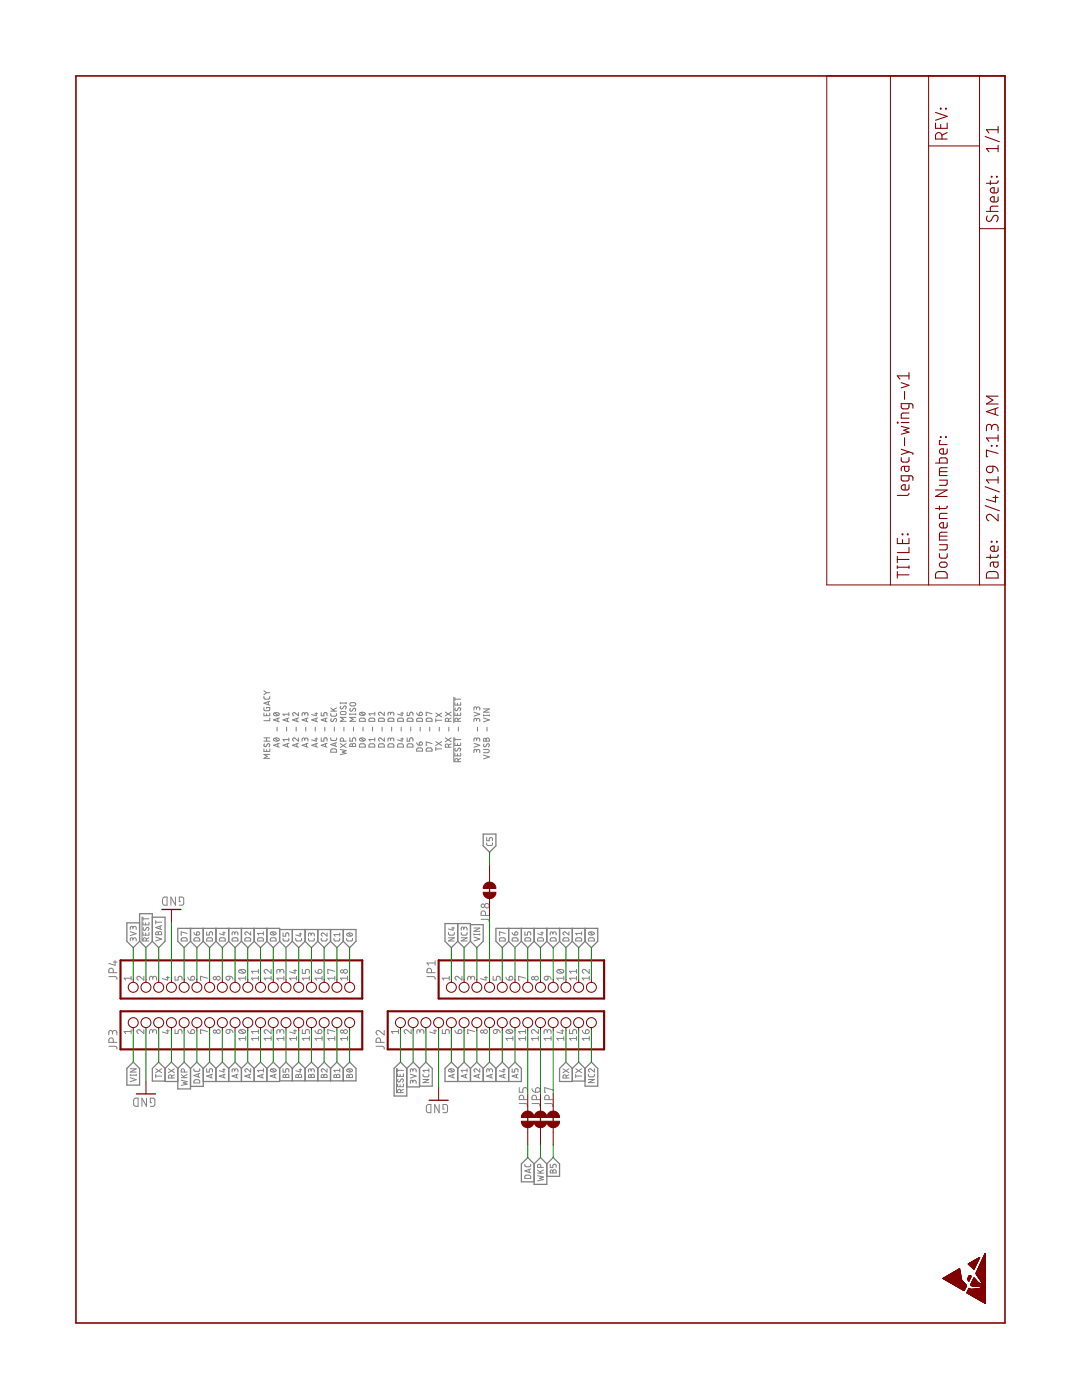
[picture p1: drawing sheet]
<?xml version="1.0" encoding="utf-8"?>
<!DOCTYPE eagle SYSTEM "eagle.dtd">
<!--
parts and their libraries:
SparkFun-Jumpers: Licensing: Creative Commons ShareAlike 4.0 International - https://creativecommons.org/licenses/by-sa/4.0
-->
<eagle version="9.1.0">
<drawing>
<settings>
<setting alwaysvectorfont="yes"/>
<setting verticaltext="up"/>
</settings>
<grid distance="0.05" unitdist="inch" unit="inch" style="lines" multiple="1" display="yes" altdistance="0.01" altunitdist="inch" altunit="inch"/>
<schematic xreflabel="%F%N/%S" xrefpart="/%S.%C%R">
<libraries>
<library name="frames">
<symbols>
<symbol name="LETTER_L">
<frame x1="0" y1="0" x2="248.92" y2="185.42" columns="12" rows="17" layer="94" border-left="no" border-top="no" border-right="no" border-bottom="no"/>
</symbol>
<symbol name="DOCFIELD">
<wire x1="0" y1="0" x2="71.12" y2="0" width="0.1016" layer="94"/>
<wire x1="101.6" y1="15.24" x2="87.63" y2="15.24" width="0.1016" layer="94"/>
<wire x1="0" y1="0" x2="0" y2="5.08" width="0.1016" layer="94"/>
<wire x1="0" y1="5.08" x2="71.12" y2="5.08" width="0.1016" layer="94"/>
<wire x1="0" y1="5.08" x2="0" y2="15.24" width="0.1016" layer="94"/>
<wire x1="101.6" y1="15.24" x2="101.6" y2="5.08" width="0.1016" layer="94"/>
<wire x1="71.12" y1="5.08" x2="71.12" y2="0" width="0.1016" layer="94"/>
<wire x1="71.12" y1="5.08" x2="87.63" y2="5.08" width="0.1016" layer="94"/>
<wire x1="71.12" y1="0" x2="101.6" y2="0" width="0.1016" layer="94"/>
<wire x1="87.63" y1="15.24" x2="87.63" y2="5.08" width="0.1016" layer="94"/>
<wire x1="87.63" y1="15.24" x2="0" y2="15.24" width="0.1016" layer="94"/>
<wire x1="87.63" y1="5.08" x2="101.6" y2="5.08" width="0.1016" layer="94"/>
<wire x1="101.6" y1="5.08" x2="101.6" y2="0" width="0.1016" layer="94"/>
<wire x1="0" y1="15.24" x2="0" y2="22.86" width="0.1016" layer="94"/>
<wire x1="101.6" y1="35.56" x2="0" y2="35.56" width="0.1016" layer="94"/>
<wire x1="101.6" y1="35.56" x2="101.6" y2="22.86" width="0.1016" layer="94"/>
<wire x1="0" y1="22.86" x2="101.6" y2="22.86" width="0.1016" layer="94"/>
<wire x1="0" y1="22.86" x2="0" y2="35.56" width="0.1016" layer="94"/>
<wire x1="101.6" y1="22.86" x2="101.6" y2="15.24" width="0.1016" layer="94"/>
<text x="1.27" y="1.27" size="2.54" layer="94">Date:</text>
<text x="12.7" y="1.27" size="2.54" layer="94">&gt;LAST_DATE_TIME</text>
<text x="72.39" y="1.27" size="2.54" layer="94">Sheet:</text>
<text x="86.36" y="1.27" size="2.54" layer="94">&gt;SHEET</text>
<text x="88.9" y="11.43" size="2.54" layer="94">REV:</text>
<text x="1.27" y="19.05" size="2.54" layer="94">TITLE:</text>
<text x="1.27" y="11.43" size="2.54" layer="94">Document Number:</text>
<text x="17.78" y="19.05" size="2.54" layer="94">&gt;DRAWING_NAME</text>
</symbol>
</symbols>
<devicesets>
<deviceset name="LETTER_L" prefix="FRAME" uservalue="yes">
<gates>
<gate name="G$1" symbol="LETTER_L" x="0" y="0"/>
<gate name="G$2" symbol="DOCFIELD" x="147.32" y="0" addlevel="must"/>
</gates>
<devices>
<device name="">
<technologies>
<technology name=""/>
</technologies>
</device>
</devices>
</deviceset>
</devicesets>
</library>
<library name="supply1">
<symbols>
<symbol name="GND">
<wire x1="-1.905" y1="0" x2="1.905" y2="0" width="0.254" layer="94"/>
<pin name="GND" x="0" y="2.54" visible="off" length="short" direction="sup" rot="R270"/>
<text x="-2.54" y="-2.54" size="1.778" layer="96">&gt;VALUE</text>
</symbol>
</symbols>
<devicesets>
<deviceset name="GND" prefix="GND">
<gates>
<gate name="1" symbol="GND" x="0" y="0"/>
</gates>
<devices>
<device name="">
<technologies>
<technology name=""/>
</technologies>
</device>
</devices>
</deviceset>
</devicesets>
</library>
<library name="logo">
<symbols>
<symbol name="ESD_10.00">
<polygon width="0.047" layer="94" spacing="0.2658">
<vertex x="0.0943" y="0.0943"/>
<vertex x="2.2156" y="3.8184"/>
<vertex x="3.1113" y="3.3942"/>
<vertex x="2.9699" y="3.1585"/>
<vertex x="2.9228" y="3.0642"/>
<vertex x="2.9228" y="2.6871"/>
<vertex x="3.0642" y="0.8014"/>
<vertex x="3.1585" y="0.8014"/>
<vertex x="3.2999" y="0.8957"/>
<vertex x="3.3942" y="1.0843"/>
<vertex x="3.4885" y="1.3671"/>
<vertex x="3.5356" y="1.7914"/>
<vertex x="3.5356" y="2.6871"/>
<vertex x="3.7713" y="3.017"/>
<vertex x="3.9127" y="3.017"/>
<vertex x="5.1855" y="2.4042"/>
<vertex x="5.1855" y="2.3571"/>
<vertex x="4.2899" y="1.5557"/>
<vertex x="4.1013" y="1.2728"/>
<vertex x="4.007" y="1.0843"/>
<vertex x="4.007" y="0.9428"/>
<vertex x="4.0542" y="0.8485"/>
<vertex x="4.1013" y="0.8014"/>
<vertex x="4.1956" y="0.8014"/>
<vertex x="4.5256" y="0.99"/>
<vertex x="4.9027" y="1.2257"/>
<vertex x="5.2327" y="1.4614"/>
<vertex x="5.657" y="1.7442"/>
<vertex x="6.0341" y="1.9799"/>
<vertex x="6.1284" y="1.9799"/>
<vertex x="10.0411" y="0.1886"/>
<vertex x="10.0411" y="0.0943"/>
</polygon>
<polygon width="0.047" layer="94" spacing="0.2658">
<vertex x="2.6399" y="4.337"/>
<vertex x="5.0913" y="8.5797"/>
<vertex x="6.9769" y="5.327"/>
<vertex x="6.9769" y="5.2327"/>
<vertex x="4.7141" y="4.8084"/>
<vertex x="4.667" y="4.7613"/>
<vertex x="3.677" y="3.8656"/>
<vertex x="3.5827" y="3.8656"/>
</polygon>
<polygon width="0.047" layer="94" spacing="0.2658">
<vertex x="4.5256" y="3.3942"/>
<vertex x="4.8556" y="3.6299"/>
<vertex x="4.9498" y="3.6299"/>
<vertex x="5.4213" y="3.4885"/>
<vertex x="5.5627" y="3.3942"/>
<vertex x="5.657" y="3.2528"/>
<vertex x="5.6098" y="3.0642"/>
<vertex x="5.5155" y="2.9228"/>
</polygon>
<polygon width="0.047" layer="94" spacing="0.2658">
<vertex x="9.2868" y="1.2257"/>
<vertex x="6.9298" y="2.3571"/>
<vertex x="6.9298" y="2.4042"/>
<vertex x="7.9669" y="3.5356"/>
</polygon>
</symbol>
</symbols>
<devicesets>
<deviceset name="ESD_10.00" prefix="LOGO">
<gates>
<gate name="G$1" symbol="ESD_10.00" x="0" y="0"/>
</gates>
<devices>
<device name="">
<technologies>
<technology name=""/>
</technologies>
</device>
</devices>
</deviceset>
</devicesets>
</library>
<library name="pinhead+">
<symbols>
<symbol name="PINHD12">
<wire x1="-6.35" y1="-17.78" x2="1.27" y2="-17.78" width="0.4064" layer="94"/>
<wire x1="1.27" y1="-17.78" x2="1.27" y2="15.24" width="0.4064" layer="94"/>
<wire x1="1.27" y1="15.24" x2="-6.35" y2="15.24" width="0.4064" layer="94"/>
<wire x1="-6.35" y1="15.24" x2="-6.35" y2="-17.78" width="0.4064" layer="94"/>
<text x="-6.35" y="15.875" size="1.778" layer="95">&gt;NAME</text>
<text x="-6.35" y="-20.32" size="1.778" layer="96">&gt;VALUE</text>
<pin name="1" x="-2.54" y="12.7" visible="pad" length="short" direction="pas" function="dot"/>
<pin name="2" x="-2.54" y="10.16" visible="pad" length="short" direction="pas" function="dot"/>
<pin name="3" x="-2.54" y="7.62" visible="pad" length="short" direction="pas" function="dot"/>
<pin name="4" x="-2.54" y="5.08" visible="pad" length="short" direction="pas" function="dot"/>
<pin name="5" x="-2.54" y="2.54" visible="pad" length="short" direction="pas" function="dot"/>
<pin name="6" x="-2.54" y="0" visible="pad" length="short" direction="pas" function="dot"/>
<pin name="7" x="-2.54" y="-2.54" visible="pad" length="short" direction="pas" function="dot"/>
<pin name="8" x="-2.54" y="-5.08" visible="pad" length="short" direction="pas" function="dot"/>
<pin name="9" x="-2.54" y="-7.62" visible="pad" length="short" direction="pas" function="dot"/>
<pin name="10" x="-2.54" y="-10.16" visible="pad" length="short" direction="pas" function="dot"/>
<pin name="11" x="-2.54" y="-12.7" visible="pad" length="short" direction="pas" function="dot"/>
<pin name="12" x="-2.54" y="-15.24" visible="pad" length="short" direction="pas" function="dot"/>
</symbol>
<symbol name="PINHD16">
<wire x1="-6.35" y1="-22.86" x2="1.27" y2="-22.86" width="0.4064" layer="94"/>
<wire x1="1.27" y1="-22.86" x2="1.27" y2="20.32" width="0.4064" layer="94"/>
<wire x1="1.27" y1="20.32" x2="-6.35" y2="20.32" width="0.4064" layer="94"/>
<wire x1="-6.35" y1="20.32" x2="-6.35" y2="-22.86" width="0.4064" layer="94"/>
<text x="-6.35" y="20.955" size="1.778" layer="95">&gt;NAME</text>
<text x="-6.35" y="-25.4" size="1.778" layer="96">&gt;VALUE</text>
<pin name="1" x="-2.54" y="17.78" visible="pad" length="short" direction="pas" function="dot"/>
<pin name="2" x="-2.54" y="15.24" visible="pad" length="short" direction="pas" function="dot"/>
<pin name="3" x="-2.54" y="12.7" visible="pad" length="short" direction="pas" function="dot"/>
<pin name="4" x="-2.54" y="10.16" visible="pad" length="short" direction="pas" function="dot"/>
<pin name="5" x="-2.54" y="7.62" visible="pad" length="short" direction="pas" function="dot"/>
<pin name="6" x="-2.54" y="5.08" visible="pad" length="short" direction="pas" function="dot"/>
<pin name="7" x="-2.54" y="2.54" visible="pad" length="short" direction="pas" function="dot"/>
<pin name="8" x="-2.54" y="0" visible="pad" length="short" direction="pas" function="dot"/>
<pin name="9" x="-2.54" y="-2.54" visible="pad" length="short" direction="pas" function="dot"/>
<pin name="10" x="-2.54" y="-5.08" visible="pad" length="short" direction="pas" function="dot"/>
<pin name="11" x="-2.54" y="-7.62" visible="pad" length="short" direction="pas" function="dot"/>
<pin name="12" x="-2.54" y="-10.16" visible="pad" length="short" direction="pas" function="dot"/>
<pin name="13" x="-2.54" y="-12.7" visible="pad" length="short" direction="pas" function="dot"/>
<pin name="14" x="-2.54" y="-15.24" visible="pad" length="short" direction="pas" function="dot"/>
<pin name="15" x="-2.54" y="-17.78" visible="pad" length="short" direction="pas" function="dot"/>
<pin name="16" x="-2.54" y="-20.32" visible="pad" length="short" direction="pas" function="dot"/>
</symbol>
<symbol name="PINHD18">
<wire x1="-6.35" y1="-25.4" x2="1.27" y2="-25.4" width="0.4064" layer="94"/>
<wire x1="1.27" y1="-25.4" x2="1.27" y2="22.86" width="0.4064" layer="94"/>
<wire x1="1.27" y1="22.86" x2="-6.35" y2="22.86" width="0.4064" layer="94"/>
<wire x1="-6.35" y1="22.86" x2="-6.35" y2="-25.4" width="0.4064" layer="94"/>
<text x="-6.35" y="23.495" size="1.778" layer="95">&gt;NAME</text>
<text x="-6.35" y="-27.94" size="1.778" layer="96">&gt;VALUE</text>
<pin name="1" x="-2.54" y="20.32" visible="pad" length="short" direction="pas" function="dot"/>
<pin name="2" x="-2.54" y="17.78" visible="pad" length="short" direction="pas" function="dot"/>
<pin name="3" x="-2.54" y="15.24" visible="pad" length="short" direction="pas" function="dot"/>
<pin name="4" x="-2.54" y="12.7" visible="pad" length="short" direction="pas" function="dot"/>
<pin name="5" x="-2.54" y="10.16" visible="pad" length="short" direction="pas" function="dot"/>
<pin name="6" x="-2.54" y="7.62" visible="pad" length="short" direction="pas" function="dot"/>
<pin name="7" x="-2.54" y="5.08" visible="pad" length="short" direction="pas" function="dot"/>
<pin name="8" x="-2.54" y="2.54" visible="pad" length="short" direction="pas" function="dot"/>
<pin name="9" x="-2.54" y="0" visible="pad" length="short" direction="pas" function="dot"/>
<pin name="10" x="-2.54" y="-2.54" visible="pad" length="short" direction="pas" function="dot"/>
<pin name="11" x="-2.54" y="-5.08" visible="pad" length="short" direction="pas" function="dot"/>
<pin name="12" x="-2.54" y="-7.62" visible="pad" length="short" direction="pas" function="dot"/>
<pin name="13" x="-2.54" y="-10.16" visible="pad" length="short" direction="pas" function="dot"/>
<pin name="14" x="-2.54" y="-12.7" visible="pad" length="short" direction="pas" function="dot"/>
<pin name="15" x="-2.54" y="-15.24" visible="pad" length="short" direction="pas" function="dot"/>
<pin name="16" x="-2.54" y="-17.78" visible="pad" length="short" direction="pas" function="dot"/>
<pin name="17" x="-2.54" y="-20.32" visible="pad" length="short" direction="pas" function="dot"/>
<pin name="18" x="-2.54" y="-22.86" visible="pad" length="short" direction="pas" function="dot"/>
</symbol>
</symbols>
<devicesets>
<deviceset name="PINHD-1X12" prefix="JP" uservalue="yes">
<gates>
<gate name="G$1" symbol="PINHD12" x="0" y="0"/>
</gates>
<devices>
<device name="" package="1X12">
<connects>
<connect gate="G$1" pin="1" pad="1"/>
<connect gate="G$1" pin="10" pad="10"/>
<connect gate="G$1" pin="11" pad="11"/>
<connect gate="G$1" pin="12" pad="12"/>
<connect gate="G$1" pin="2" pad="2"/>
<connect gate="G$1" pin="3" pad="3"/>
<connect gate="G$1" pin="4" pad="4"/>
<connect gate="G$1" pin="5" pad="5"/>
<connect gate="G$1" pin="6" pad="6"/>
<connect gate="G$1" pin="7" pad="7"/>
<connect gate="G$1" pin="8" pad="8"/>
<connect gate="G$1" pin="9" pad="9"/>
</connects>
<technologies>
<technology name=""/>
</technologies>
</device>
<device name="/90" package="1X12/90">
<connects>
<connect gate="G$1" pin="1" pad="1"/>
<connect gate="G$1" pin="10" pad="10"/>
<connect gate="G$1" pin="11" pad="11"/>
<connect gate="G$1" pin="12" pad="12"/>
<connect gate="G$1" pin="2" pad="2"/>
<connect gate="G$1" pin="3" pad="3"/>
<connect gate="G$1" pin="4" pad="4"/>
<connect gate="G$1" pin="5" pad="5"/>
<connect gate="G$1" pin="6" pad="6"/>
<connect gate="G$1" pin="7" pad="7"/>
<connect gate="G$1" pin="8" pad="8"/>
<connect gate="G$1" pin="9" pad="9"/>
</connects>
<technologies>
<technology name=""/>
</technologies>
</device>
<device name="1X12_SMT" package="1X12_SMT">
<connects>
<connect gate="G$1" pin="1" pad="1"/>
<connect gate="G$1" pin="10" pad="10"/>
<connect gate="G$1" pin="11" pad="11"/>
<connect gate="G$1" pin="12" pad="12"/>
<connect gate="G$1" pin="2" pad="2"/>
<connect gate="G$1" pin="3" pad="3"/>
<connect gate="G$1" pin="4" pad="4"/>
<connect gate="G$1" pin="5" pad="5"/>
<connect gate="G$1" pin="6" pad="6"/>
<connect gate="G$1" pin="7" pad="7"/>
<connect gate="G$1" pin="8" pad="8"/>
<connect gate="G$1" pin="9" pad="9"/>
</connects>
<technologies>
<technology name=""/>
</technologies>
</device>
</devices>
</deviceset>
<deviceset name="PINHD-1X16" prefix="JP" uservalue="yes">
<gates>
<gate name="A" symbol="PINHD16" x="0" y="0"/>
</gates>
<devices>
<device name="" package="1X16">
<connects>
<connect gate="A" pin="1" pad="1"/>
<connect gate="A" pin="10" pad="10"/>
<connect gate="A" pin="11" pad="11"/>
<connect gate="A" pin="12" pad="12"/>
<connect gate="A" pin="13" pad="13"/>
<connect gate="A" pin="14" pad="14"/>
<connect gate="A" pin="15" pad="15"/>
<connect gate="A" pin="16" pad="16"/>
<connect gate="A" pin="2" pad="2"/>
<connect gate="A" pin="3" pad="3"/>
<connect gate="A" pin="4" pad="4"/>
<connect gate="A" pin="5" pad="5"/>
<connect gate="A" pin="6" pad="6"/>
<connect gate="A" pin="7" pad="7"/>
<connect gate="A" pin="8" pad="8"/>
<connect gate="A" pin="9" pad="9"/>
</connects>
<technologies>
<technology name=""/>
</technologies>
</device>
<device name="/90" package="1X16/90">
<connects>
<connect gate="A" pin="1" pad="1"/>
<connect gate="A" pin="10" pad="10"/>
<connect gate="A" pin="11" pad="11"/>
<connect gate="A" pin="12" pad="12"/>
<connect gate="A" pin="13" pad="13"/>
<connect gate="A" pin="14" pad="14"/>
<connect gate="A" pin="15" pad="15"/>
<connect gate="A" pin="16" pad="16"/>
<connect gate="A" pin="2" pad="2"/>
<connect gate="A" pin="3" pad="3"/>
<connect gate="A" pin="4" pad="4"/>
<connect gate="A" pin="5" pad="5"/>
<connect gate="A" pin="6" pad="6"/>
<connect gate="A" pin="7" pad="7"/>
<connect gate="A" pin="8" pad="8"/>
<connect gate="A" pin="9" pad="9"/>
</connects>
<technologies>
<technology name=""/>
</technologies>
</device>
<device name="1X16_SMT" package="1X16_SMT">
<connects>
<connect gate="A" pin="1" pad="1"/>
<connect gate="A" pin="10" pad="10"/>
<connect gate="A" pin="11" pad="11"/>
<connect gate="A" pin="12" pad="12"/>
<connect gate="A" pin="13" pad="13"/>
<connect gate="A" pin="14" pad="14"/>
<connect gate="A" pin="15" pad="15"/>
<connect gate="A" pin="16" pad="16"/>
<connect gate="A" pin="2" pad="2"/>
<connect gate="A" pin="3" pad="3"/>
<connect gate="A" pin="4" pad="4"/>
<connect gate="A" pin="5" pad="5"/>
<connect gate="A" pin="6" pad="6"/>
<connect gate="A" pin="7" pad="7"/>
<connect gate="A" pin="8" pad="8"/>
<connect gate="A" pin="9" pad="9"/>
</connects>
<technologies>
<technology name=""/>
</technologies>
</device>
</devices>
</deviceset>
<deviceset name="PINHD-1X18" prefix="JP" uservalue="yes">
<gates>
<gate name="A" symbol="PINHD18" x="0" y="0"/>
</gates>
<devices>
<device name="" package="1X18">
<connects>
<connect gate="A" pin="1" pad="1"/>
<connect gate="A" pin="10" pad="10"/>
<connect gate="A" pin="11" pad="11"/>
<connect gate="A" pin="12" pad="12"/>
<connect gate="A" pin="13" pad="13"/>
<connect gate="A" pin="14" pad="14"/>
<connect gate="A" pin="15" pad="15"/>
<connect gate="A" pin="16" pad="16"/>
<connect gate="A" pin="17" pad="17"/>
<connect gate="A" pin="18" pad="18"/>
<connect gate="A" pin="2" pad="2"/>
<connect gate="A" pin="3" pad="3"/>
<connect gate="A" pin="4" pad="4"/>
<connect gate="A" pin="5" pad="5"/>
<connect gate="A" pin="6" pad="6"/>
<connect gate="A" pin="7" pad="7"/>
<connect gate="A" pin="8" pad="8"/>
<connect gate="A" pin="9" pad="9"/>
</connects>
<technologies>
<technology name=""/>
</technologies>
</device>
<device name="/90" package="1X18/90">
<connects>
<connect gate="A" pin="1" pad="1"/>
<connect gate="A" pin="10" pad="10"/>
<connect gate="A" pin="11" pad="11"/>
<connect gate="A" pin="12" pad="12"/>
<connect gate="A" pin="13" pad="13"/>
<connect gate="A" pin="14" pad="14"/>
<connect gate="A" pin="15" pad="15"/>
<connect gate="A" pin="16" pad="16"/>
<connect gate="A" pin="17" pad="17"/>
<connect gate="A" pin="18" pad="18"/>
<connect gate="A" pin="2" pad="2"/>
<connect gate="A" pin="3" pad="3"/>
<connect gate="A" pin="4" pad="4"/>
<connect gate="A" pin="5" pad="5"/>
<connect gate="A" pin="6" pad="6"/>
<connect gate="A" pin="7" pad="7"/>
<connect gate="A" pin="8" pad="8"/>
<connect gate="A" pin="9" pad="9"/>
</connects>
<technologies>
<technology name=""/>
</technologies>
</device>
<device name="1X18_SMT" package="1X18_SMT">
<connects>
<connect gate="A" pin="1" pad="1"/>
<connect gate="A" pin="10" pad="10"/>
<connect gate="A" pin="11" pad="11"/>
<connect gate="A" pin="12" pad="12"/>
<connect gate="A" pin="13" pad="13"/>
<connect gate="A" pin="14" pad="14"/>
<connect gate="A" pin="15" pad="15"/>
<connect gate="A" pin="16" pad="16"/>
<connect gate="A" pin="17" pad="17"/>
<connect gate="A" pin="18" pad="18"/>
<connect gate="A" pin="2" pad="2"/>
<connect gate="A" pin="3" pad="3"/>
<connect gate="A" pin="4" pad="4"/>
<connect gate="A" pin="5" pad="5"/>
<connect gate="A" pin="6" pad="6"/>
<connect gate="A" pin="7" pad="7"/>
<connect gate="A" pin="8" pad="8"/>
<connect gate="A" pin="9" pad="9"/>
</connects>
<technologies>
<technology name=""/>
</technologies>
</device>
</devices>
</deviceset>
</devicesets>
</library>
<library name="SparkFun-Jumpers">
<symbols>
<symbol name="SMT-JUMPER_2_NC_TRACE">
<wire x1="0.381" y1="0.635" x2="1.016" y2="0" width="1.27" layer="94" curve="-90" cap="flat"/>
<wire x1="1.016" y1="0" x2="0.381" y2="-0.635" width="1.27" layer="94" curve="-90" cap="flat"/>
<wire x1="-0.381" y1="-0.635" x2="-0.381" y2="0.635" width="1.27" layer="94" curve="-180" cap="flat"/>
<wire x1="2.54" y1="0" x2="1.651" y2="0" width="0.1524" layer="94"/>
<wire x1="-2.54" y1="0" x2="-1.651" y2="0" width="0.1524" layer="94"/>
<wire x1="-0.762" y1="0" x2="1.016" y2="0" width="0.254" layer="94"/>
<text x="-2.54" y="2.54" size="1.778" layer="95" font="vector">&gt;NAME</text>
<text x="-2.54" y="-2.54" size="1.778" layer="96" font="vector" align="top-left">&gt;VALUE</text>
<pin name="2" x="5.08" y="0" visible="off" length="short" direction="pas" swaplevel="1" rot="R180"/>
<pin name="1" x="-5.08" y="0" visible="off" length="short" direction="pas" swaplevel="1"/>
</symbol>
</symbols>
<devicesets>
<deviceset name="JUMPER-SMT_2_NC_TRACE" prefix="JP">
<gates>
<gate name="G$1" symbol="SMT-JUMPER_2_NC_TRACE" x="0" y="0"/>
</gates>
<devices>
<device name="_NO-SILK" package="SMT-JUMPER_2_NC_TRACE_NO-SILK">
<connects>
<connect gate="G$1" pin="1" pad="1"/>
<connect gate="G$1" pin="2" pad="2"/>
</connects>
<package3dinstances>
<package3dinstance package3d_urn="urn:adsk.eagle:package:39286/1"/>
</package3dinstances>
<technologies>
<technology name=""/>
</technologies>
</device>
<device name="_SILK" package="SMT-JUMPER_2_NC_TRACE_SILK">
<connects>
<connect gate="G$1" pin="1" pad="1"/>
<connect gate="G$1" pin="2" pad="2"/>
</connects>
<package3dinstances>
<package3dinstance package3d_urn="urn:adsk.eagle:package:39281/1"/>
</package3dinstances>
<technologies>
<technology name=""/>
</technologies>
</device>
</devices>
</deviceset>
</devicesets>
</library>
</libraries>
<attributes>
</attributes>
<variantdefs>
</variantdefs>
<classes>
<class number="0" name="default" width="0" drill="0">
</class>
</classes>
<parts>
<part name="FRAME2" library="frames" deviceset="LETTER_L" device=""/>
<part name="LOGO1" library="logo" deviceset="ESD_10.00" device=""/>
<part name="JP1" library="pinhead+" deviceset="PINHD-1X12" device="1X12_SMT"/>
<part name="JP2" library="pinhead+" deviceset="PINHD-1X16" device="1X16_SMT"/>
<part name="JP3" library="pinhead+" deviceset="PINHD-1X18" device="1X18_SMT"/>
<part name="JP4" library="pinhead+" deviceset="PINHD-1X18" device="1X18_SMT"/>
<part name="GND1" library="supply1" deviceset="GND" device=""/>
<part name="GND2" library="supply1" deviceset="GND" device=""/>
<part name="GND3" library="supply1" deviceset="GND" device=""/>
<part name="JP5" library="SparkFun-Jumpers" deviceset="JUMPER-SMT_2_NC_TRACE" device="_NO-SILK" package3d_urn="urn:adsk.eagle:package:39286/1"/>
<part name="JP6" library="SparkFun-Jumpers" deviceset="JUMPER-SMT_2_NC_TRACE" device="_NO-SILK" package3d_urn="urn:adsk.eagle:package:39286/1"/>
<part name="JP7" library="SparkFun-Jumpers" deviceset="JUMPER-SMT_2_NC_TRACE" device="_NO-SILK" package3d_urn="urn:adsk.eagle:package:39286/1"/>
<part name="JP8" library="SparkFun-Jumpers" deviceset="JUMPER-SMT_2_NC_TRACE" device="_NO-SILK" package3d_urn="urn:adsk.eagle:package:39286/1"/>
</parts>
<sheets>
<sheet>
<plain>
<text x="116.84" y="102.87" size="1.27" layer="97" font="vector" align="bottom-right">MESH
A0
A1
A2
A3
A4
A5
DAC
WXP
B5
D0
D1
D2
D3
D4
D5
D6 
D7 
TX 
RX
!RESET

3V3
VUSB</text>
<text x="118.11" y="102.87" size="1.27" layer="97" font="vector">   LEGACY
- A0
- A1
- A2
- A3
- A4
- A5
- SCK
- MOSI
- MISO
- D0
- D1
- D2
- D3
- D4
- D5
- D6 
- D7 
- TX 
- RX
- !RESET

- 3V3
- VIN</text>
</plain>
<instances>
<instance part="FRAME2" gate="G$1" x="0" y="0"/>
<instance part="FRAME2" gate="G$2" x="147.32" y="0"/>
<instance part="LOGO1" gate="G$1" x="3.81" y="3.81"/>
<instance part="JP1" gate="G$1" x="66.04" y="97.79" rot="MR0"/>
<instance part="JP2" gate="A" x="60.96" y="102.87"/>
<instance part="JP3" gate="A" x="60.96" y="153.67"/>
<instance part="JP4" gate="A" x="66.04" y="153.67" rot="MR0"/>
<instance part="GND1" gate="1" x="45.72" y="171.45" rot="R270"/>
<instance part="GND2" gate="1" x="82.55" y="166.37" rot="R90"/>
<instance part="GND3" gate="1" x="44.45" y="113.03" rot="R270"/>
<instance part="JP5" gate="G$1" x="40.64" y="95.25" smashed="yes">
<attribute name="NAME" x="43.18" y="95.25" size="1.778" layer="95" font="vector"/>
</instance>
<instance part="JP6" gate="G$1" x="40.64" y="92.71" smashed="yes">
<attribute name="NAME" x="43.18" y="92.71" size="1.778" layer="95" font="vector"/>
</instance>
<instance part="JP7" gate="G$1" x="40.64" y="90.17" smashed="yes">
<attribute name="NAME" x="43.18" y="90.17" size="1.778" layer="95" font="vector"/>
</instance>
<instance part="JP8" gate="G$1" x="86.36" y="102.87" smashed="yes">
<attribute name="NAME" x="83.82" y="102.87" size="1.778" layer="95" font="vector" rot="MR0"/>
</instance>
</instances>
<busses>
</busses>
<nets>
<net name="GND" class="0">
<segment>
<pinref part="JP3" gate="A" pin="2"/>
<wire x1="58.42" y1="171.45" x2="48.26" y2="171.45" width="0.1524" layer="91"/>
<pinref part="GND1" gate="1" pin="GND"/>
</segment>
<segment>
<pinref part="JP4" gate="A" pin="4"/>
<wire x1="68.58" y1="166.37" x2="80.01" y2="166.37" width="0.1524" layer="91"/>
<pinref part="GND2" gate="1" pin="GND"/>
</segment>
<segment>
<pinref part="JP2" gate="A" pin="4"/>
<wire x1="58.42" y1="113.03" x2="46.99" y2="113.03" width="0.1524" layer="91"/>
<pinref part="GND3" gate="1" pin="GND"/>
</segment>
</net>
<net name="VIN" class="0">
<segment>
<pinref part="JP3" gate="A" pin="1"/>
<wire x1="58.42" y1="173.99" x2="52.07" y2="173.99" width="0.1524" layer="91"/>
<label x="52.07" y="173.99" size="1.27" layer="95" rot="R180" xref="yes"/>
</segment>
<segment>
<pinref part="JP1" gate="G$1" pin="3"/>
<wire x1="68.58" y1="105.41" x2="74.93" y2="105.41" width="0.1524" layer="91"/>
<label x="74.93" y="105.41" size="1.27" layer="95" xref="yes"/>
</segment>
</net>
<net name="TX" class="0">
<segment>
<pinref part="JP3" gate="A" pin="3"/>
<wire x1="58.42" y1="168.91" x2="52.07" y2="168.91" width="0.1524" layer="91"/>
<label x="52.07" y="168.91" size="1.27" layer="95" rot="R180" xref="yes"/>
</segment>
<segment>
<pinref part="JP2" gate="A" pin="15"/>
<wire x1="58.42" y1="85.09" x2="52.07" y2="85.09" width="0.1524" layer="91"/>
<label x="52.07" y="85.09" size="1.27" layer="95" rot="R180" xref="yes"/>
</segment>
</net>
<net name="RX" class="0">
<segment>
<pinref part="JP3" gate="A" pin="4"/>
<wire x1="58.42" y1="166.37" x2="52.07" y2="166.37" width="0.1524" layer="91"/>
<label x="52.07" y="166.37" size="1.27" layer="95" rot="R180" xref="yes"/>
</segment>
<segment>
<pinref part="JP2" gate="A" pin="14"/>
<wire x1="58.42" y1="87.63" x2="52.07" y2="87.63" width="0.1524" layer="91"/>
<label x="52.07" y="87.63" size="1.27" layer="95" rot="R180" xref="yes"/>
</segment>
</net>
<net name="WKP" class="0">
<segment>
<pinref part="JP3" gate="A" pin="5"/>
<wire x1="58.42" y1="163.83" x2="52.07" y2="163.83" width="0.1524" layer="91"/>
<label x="52.07" y="163.83" size="1.27" layer="95" rot="R180" xref="yes"/>
</segment>
<segment>
<pinref part="JP6" gate="G$1" pin="1"/>
<wire x1="35.56" y1="92.71" x2="33.02" y2="92.71" width="0.1524" layer="91"/>
<label x="33.02" y="92.71" size="1.27" layer="95" font="vector" rot="R180" xref="yes"/>
</segment>
</net>
<net name="DAC" class="0">
<segment>
<pinref part="JP3" gate="A" pin="6"/>
<wire x1="58.42" y1="161.29" x2="52.07" y2="161.29" width="0.1524" layer="91"/>
<label x="52.07" y="161.29" size="1.27" layer="95" rot="R180" xref="yes"/>
</segment>
<segment>
<pinref part="JP5" gate="G$1" pin="1"/>
<wire x1="35.56" y1="95.25" x2="33.02" y2="95.25" width="0.1524" layer="91"/>
<label x="33.02" y="95.25" size="1.27" layer="95" font="vector" rot="R180" xref="yes"/>
</segment>
</net>
<net name="A5" class="0">
<segment>
<pinref part="JP3" gate="A" pin="7"/>
<wire x1="58.42" y1="158.75" x2="52.07" y2="158.75" width="0.1524" layer="91"/>
<label x="52.07" y="158.75" size="1.27" layer="95" rot="R180" xref="yes"/>
</segment>
<segment>
<pinref part="JP2" gate="A" pin="10"/>
<wire x1="58.42" y1="97.79" x2="52.07" y2="97.79" width="0.1524" layer="91"/>
<label x="52.07" y="97.79" size="1.27" layer="95" rot="R180" xref="yes"/>
</segment>
</net>
<net name="A4" class="0">
<segment>
<pinref part="JP3" gate="A" pin="8"/>
<wire x1="58.42" y1="156.21" x2="52.07" y2="156.21" width="0.1524" layer="91"/>
<label x="52.07" y="156.21" size="1.27" layer="95" rot="R180" xref="yes"/>
</segment>
<segment>
<pinref part="JP2" gate="A" pin="9"/>
<wire x1="58.42" y1="100.33" x2="52.07" y2="100.33" width="0.1524" layer="91"/>
<label x="52.07" y="100.33" size="1.27" layer="95" rot="R180" xref="yes"/>
</segment>
</net>
<net name="A3" class="0">
<segment>
<pinref part="JP3" gate="A" pin="9"/>
<wire x1="58.42" y1="153.67" x2="52.07" y2="153.67" width="0.1524" layer="91"/>
<label x="52.07" y="153.67" size="1.27" layer="95" rot="R180" xref="yes"/>
</segment>
<segment>
<pinref part="JP2" gate="A" pin="8"/>
<wire x1="58.42" y1="102.87" x2="52.07" y2="102.87" width="0.1524" layer="91"/>
<label x="52.07" y="102.87" size="1.27" layer="95" rot="R180" xref="yes"/>
</segment>
</net>
<net name="A2" class="0">
<segment>
<pinref part="JP3" gate="A" pin="10"/>
<wire x1="58.42" y1="151.13" x2="52.07" y2="151.13" width="0.1524" layer="91"/>
<label x="52.07" y="151.13" size="1.27" layer="95" rot="R180" xref="yes"/>
</segment>
<segment>
<pinref part="JP2" gate="A" pin="7"/>
<wire x1="58.42" y1="105.41" x2="52.07" y2="105.41" width="0.1524" layer="91"/>
<label x="52.07" y="105.41" size="1.27" layer="95" rot="R180" xref="yes"/>
</segment>
</net>
<net name="A1" class="0">
<segment>
<pinref part="JP3" gate="A" pin="11"/>
<wire x1="58.42" y1="148.59" x2="52.07" y2="148.59" width="0.1524" layer="91"/>
<label x="52.07" y="148.59" size="1.27" layer="95" rot="R180" xref="yes"/>
</segment>
<segment>
<pinref part="JP2" gate="A" pin="6"/>
<wire x1="58.42" y1="107.95" x2="52.07" y2="107.95" width="0.1524" layer="91"/>
<label x="52.07" y="107.95" size="1.27" layer="95" rot="R180" xref="yes"/>
</segment>
</net>
<net name="A0" class="0">
<segment>
<pinref part="JP3" gate="A" pin="12"/>
<wire x1="58.42" y1="146.05" x2="52.07" y2="146.05" width="0.1524" layer="91"/>
<label x="52.07" y="146.05" size="1.27" layer="95" rot="R180" xref="yes"/>
</segment>
<segment>
<pinref part="JP2" gate="A" pin="5"/>
<wire x1="58.42" y1="110.49" x2="52.07" y2="110.49" width="0.1524" layer="91"/>
<label x="52.07" y="110.49" size="1.27" layer="95" rot="R180" xref="yes"/>
</segment>
</net>
<net name="B5" class="0">
<segment>
<pinref part="JP3" gate="A" pin="13"/>
<wire x1="58.42" y1="143.51" x2="52.07" y2="143.51" width="0.1524" layer="91"/>
<label x="52.07" y="143.51" size="1.27" layer="95" rot="R180" xref="yes"/>
</segment>
<segment>
<pinref part="JP7" gate="G$1" pin="1"/>
<wire x1="35.56" y1="90.17" x2="33.02" y2="90.17" width="0.1524" layer="91"/>
<label x="33.02" y="90.17" size="1.27" layer="95" font="vector" rot="R180" xref="yes"/>
</segment>
</net>
<net name="B4" class="0">
<segment>
<pinref part="JP3" gate="A" pin="14"/>
<wire x1="58.42" y1="140.97" x2="52.07" y2="140.97" width="0.1524" layer="91"/>
<label x="52.07" y="140.97" size="1.27" layer="95" rot="R180" xref="yes"/>
</segment>
</net>
<net name="B3" class="0">
<segment>
<pinref part="JP3" gate="A" pin="15"/>
<wire x1="58.42" y1="138.43" x2="52.07" y2="138.43" width="0.1524" layer="91"/>
<label x="52.07" y="138.43" size="1.27" layer="95" rot="R180" xref="yes"/>
</segment>
</net>
<net name="B2" class="0">
<segment>
<pinref part="JP3" gate="A" pin="16"/>
<wire x1="58.42" y1="135.89" x2="52.07" y2="135.89" width="0.1524" layer="91"/>
<label x="52.07" y="135.89" size="1.27" layer="95" rot="R180" xref="yes"/>
</segment>
</net>
<net name="B1" class="0">
<segment>
<pinref part="JP3" gate="A" pin="17"/>
<wire x1="58.42" y1="133.35" x2="52.07" y2="133.35" width="0.1524" layer="91"/>
<label x="52.07" y="133.35" size="1.27" layer="95" rot="R180" xref="yes"/>
</segment>
</net>
<net name="B0" class="0">
<segment>
<pinref part="JP3" gate="A" pin="18"/>
<wire x1="58.42" y1="130.81" x2="52.07" y2="130.81" width="0.1524" layer="91"/>
<label x="52.07" y="130.81" size="1.27" layer="95" rot="R180" xref="yes"/>
</segment>
</net>
<net name="C0" class="0">
<segment>
<pinref part="JP4" gate="A" pin="18"/>
<wire x1="68.58" y1="130.81" x2="74.93" y2="130.81" width="0.1524" layer="91"/>
<label x="74.93" y="130.81" size="1.27" layer="95" xref="yes"/>
</segment>
</net>
<net name="C1" class="0">
<segment>
<pinref part="JP4" gate="A" pin="17"/>
<wire x1="68.58" y1="133.35" x2="74.93" y2="133.35" width="0.1524" layer="91"/>
<label x="74.93" y="133.35" size="1.27" layer="95" xref="yes"/>
</segment>
</net>
<net name="C2" class="0">
<segment>
<pinref part="JP4" gate="A" pin="16"/>
<wire x1="68.58" y1="135.89" x2="74.93" y2="135.89" width="0.1524" layer="91"/>
<label x="74.93" y="135.89" size="1.27" layer="95" xref="yes"/>
</segment>
</net>
<net name="C3" class="0">
<segment>
<pinref part="JP4" gate="A" pin="15"/>
<wire x1="68.58" y1="138.43" x2="74.93" y2="138.43" width="0.1524" layer="91"/>
<label x="74.93" y="138.43" size="1.27" layer="95" xref="yes"/>
</segment>
</net>
<net name="C4" class="0">
<segment>
<pinref part="JP4" gate="A" pin="14"/>
<wire x1="68.58" y1="140.97" x2="74.93" y2="140.97" width="0.1524" layer="91"/>
<label x="74.93" y="140.97" size="1.27" layer="95" xref="yes"/>
</segment>
</net>
<net name="C5" class="0">
<segment>
<pinref part="JP4" gate="A" pin="13"/>
<wire x1="68.58" y1="143.51" x2="74.93" y2="143.51" width="0.1524" layer="91"/>
<label x="74.93" y="143.51" size="1.27" layer="95" xref="yes"/>
</segment>
<segment>
<pinref part="JP8" gate="G$1" pin="2"/>
<wire x1="91.44" y1="102.87" x2="93.98" y2="102.87" width="0.1524" layer="91"/>
<label x="93.98" y="102.87" size="1.27" layer="95" font="vector" xref="yes"/>
</segment>
</net>
<net name="D0" class="0">
<segment>
<pinref part="JP4" gate="A" pin="12"/>
<wire x1="68.58" y1="146.05" x2="74.93" y2="146.05" width="0.1524" layer="91"/>
<label x="74.93" y="146.05" size="1.27" layer="95" xref="yes"/>
</segment>
<segment>
<pinref part="JP1" gate="G$1" pin="12"/>
<wire x1="68.58" y1="82.55" x2="74.93" y2="82.55" width="0.1524" layer="91"/>
<label x="74.93" y="82.55" size="1.27" layer="95" xref="yes"/>
</segment>
</net>
<net name="D1" class="0">
<segment>
<pinref part="JP4" gate="A" pin="11"/>
<wire x1="68.58" y1="148.59" x2="74.93" y2="148.59" width="0.1524" layer="91"/>
<label x="74.93" y="148.59" size="1.27" layer="95" xref="yes"/>
</segment>
<segment>
<pinref part="JP1" gate="G$1" pin="11"/>
<wire x1="68.58" y1="85.09" x2="74.93" y2="85.09" width="0.1524" layer="91"/>
<label x="74.93" y="85.09" size="1.27" layer="95" xref="yes"/>
</segment>
</net>
<net name="D2" class="0">
<segment>
<pinref part="JP4" gate="A" pin="10"/>
<wire x1="68.58" y1="151.13" x2="74.93" y2="151.13" width="0.1524" layer="91"/>
<label x="74.93" y="151.13" size="1.27" layer="95" xref="yes"/>
</segment>
<segment>
<pinref part="JP1" gate="G$1" pin="10"/>
<wire x1="68.58" y1="87.63" x2="73.66" y2="87.63" width="0.1524" layer="91"/>
<wire x1="74.93" y1="87.63" x2="73.66" y2="87.63" width="0.1524" layer="91"/>
<label x="74.93" y="87.63" size="1.27" layer="95" xref="yes"/>
</segment>
</net>
<net name="D3" class="0">
<segment>
<pinref part="JP4" gate="A" pin="9"/>
<wire x1="68.58" y1="153.67" x2="74.93" y2="153.67" width="0.1524" layer="91"/>
<label x="74.93" y="153.67" size="1.27" layer="95" xref="yes"/>
</segment>
<segment>
<pinref part="JP1" gate="G$1" pin="9"/>
<wire x1="68.58" y1="90.17" x2="74.93" y2="90.17" width="0.1524" layer="91"/>
<label x="74.93" y="90.17" size="1.27" layer="95" xref="yes"/>
</segment>
</net>
<net name="D4" class="0">
<segment>
<pinref part="JP4" gate="A" pin="8"/>
<wire x1="68.58" y1="156.21" x2="74.93" y2="156.21" width="0.1524" layer="91"/>
<label x="74.93" y="156.21" size="1.27" layer="95" xref="yes"/>
</segment>
<segment>
<pinref part="JP1" gate="G$1" pin="8"/>
<wire x1="68.58" y1="92.71" x2="74.93" y2="92.71" width="0.1524" layer="91"/>
<label x="74.93" y="92.71" size="1.27" layer="95" xref="yes"/>
</segment>
</net>
<net name="D5" class="0">
<segment>
<pinref part="JP4" gate="A" pin="7"/>
<wire x1="68.58" y1="158.75" x2="74.93" y2="158.75" width="0.1524" layer="91"/>
<label x="74.93" y="158.75" size="1.27" layer="95" xref="yes"/>
</segment>
<segment>
<pinref part="JP1" gate="G$1" pin="7"/>
<wire x1="68.58" y1="95.25" x2="74.93" y2="95.25" width="0.1524" layer="91"/>
<label x="74.93" y="95.25" size="1.27" layer="95" xref="yes"/>
</segment>
</net>
<net name="D6" class="0">
<segment>
<pinref part="JP4" gate="A" pin="6"/>
<wire x1="68.58" y1="161.29" x2="74.93" y2="161.29" width="0.1524" layer="91"/>
<label x="74.93" y="161.29" size="1.27" layer="95" xref="yes"/>
</segment>
<segment>
<pinref part="JP1" gate="G$1" pin="6"/>
<wire x1="68.58" y1="97.79" x2="74.93" y2="97.79" width="0.1524" layer="91"/>
<label x="74.93" y="97.79" size="1.27" layer="95" xref="yes"/>
</segment>
</net>
<net name="D7" class="0">
<segment>
<pinref part="JP4" gate="A" pin="5"/>
<wire x1="68.58" y1="163.83" x2="74.93" y2="163.83" width="0.1524" layer="91"/>
<label x="74.93" y="163.83" size="1.27" layer="95" xref="yes"/>
</segment>
<segment>
<pinref part="JP1" gate="G$1" pin="5"/>
<wire x1="68.58" y1="100.33" x2="74.93" y2="100.33" width="0.1524" layer="91"/>
<label x="74.93" y="100.33" size="1.27" layer="95" xref="yes"/>
</segment>
</net>
<net name="VBAT" class="0">
<segment>
<pinref part="JP4" gate="A" pin="3"/>
<wire x1="68.58" y1="168.91" x2="74.93" y2="168.91" width="0.1524" layer="91"/>
<label x="74.93" y="168.91" size="1.27" layer="95" xref="yes"/>
</segment>
</net>
<net name="!RESET" class="0">
<segment>
<pinref part="JP4" gate="A" pin="2"/>
<wire x1="68.58" y1="171.45" x2="74.93" y2="171.45" width="0.1524" layer="91"/>
<label x="74.93" y="171.45" size="1.27" layer="95" xref="yes"/>
</segment>
<segment>
<pinref part="JP2" gate="A" pin="1"/>
<wire x1="58.42" y1="120.65" x2="52.07" y2="120.65" width="0.1524" layer="91"/>
<label x="52.07" y="120.65" size="1.27" layer="95" rot="R180" xref="yes"/>
</segment>
</net>
<net name="3V3" class="0">
<segment>
<pinref part="JP4" gate="A" pin="1"/>
<wire x1="68.58" y1="173.99" x2="74.93" y2="173.99" width="0.1524" layer="91"/>
<label x="74.93" y="173.99" size="1.27" layer="95" xref="yes"/>
</segment>
<segment>
<pinref part="JP2" gate="A" pin="2"/>
<wire x1="58.42" y1="118.11" x2="52.07" y2="118.11" width="0.1524" layer="91"/>
<label x="52.07" y="118.11" size="1.27" layer="95" rot="R180" xref="yes"/>
</segment>
</net>
<net name="NC3" class="0">
<segment>
<pinref part="JP1" gate="G$1" pin="2"/>
<wire x1="68.58" y1="107.95" x2="74.93" y2="107.95" width="0.1524" layer="91"/>
<label x="74.93" y="107.95" size="1.27" layer="95" xref="yes"/>
</segment>
</net>
<net name="NC4" class="0">
<segment>
<pinref part="JP1" gate="G$1" pin="1"/>
<wire x1="68.58" y1="110.49" x2="74.93" y2="110.49" width="0.1524" layer="91"/>
<label x="74.93" y="110.49" size="1.27" layer="95" xref="yes"/>
</segment>
</net>
<net name="NC2" class="0">
<segment>
<pinref part="JP2" gate="A" pin="16"/>
<wire x1="58.42" y1="82.55" x2="52.07" y2="82.55" width="0.1524" layer="91"/>
<label x="52.07" y="82.55" size="1.27" layer="95" rot="R180" xref="yes"/>
</segment>
</net>
<net name="NC1" class="0">
<segment>
<pinref part="JP2" gate="A" pin="3"/>
<wire x1="58.42" y1="115.57" x2="52.07" y2="115.57" width="0.1524" layer="91"/>
<label x="52.07" y="115.57" size="1.27" layer="95" rot="R180" xref="yes"/>
</segment>
</net>
<net name="N$1" class="0">
<segment>
<pinref part="JP2" gate="A" pin="11"/>
<pinref part="JP5" gate="G$1" pin="2"/>
<wire x1="58.42" y1="95.25" x2="45.72" y2="95.25" width="0.1524" layer="91"/>
</segment>
</net>
<net name="N$2" class="0">
<segment>
<pinref part="JP2" gate="A" pin="12"/>
<pinref part="JP6" gate="G$1" pin="2"/>
<wire x1="58.42" y1="92.71" x2="45.72" y2="92.71" width="0.1524" layer="91"/>
</segment>
</net>
<net name="N$3" class="0">
<segment>
<pinref part="JP2" gate="A" pin="13"/>
<pinref part="JP7" gate="G$1" pin="2"/>
<wire x1="58.42" y1="90.17" x2="45.72" y2="90.17" width="0.1524" layer="91"/>
</segment>
</net>
<net name="N$4" class="0">
<segment>
<pinref part="JP8" gate="G$1" pin="1"/>
<pinref part="JP1" gate="G$1" pin="4"/>
<wire x1="81.28" y1="102.87" x2="68.58" y2="102.87" width="0.1524" layer="91"/>
</segment>
</net>
</nets>
</sheet>
</sheets>
</schematic>
</drawing>
<compatibility>
<note version="6.3" minversion="6.2.2" severity="warning">
Since Version 6.2.2 text objects can contain more than one line,
which will not be processed correctly with this version.
</note>
<note version="8.2" severity="warning">
Since Version 8.2, EAGLE supports online libraries. The ids
of those online libraries will not be understood (or retained)
with this version.
</note>
<note version="8.3" severity="warning">
Since Version 8.3, EAGLE supports URNs for individual library
assets (packages, symbols, and devices). The URNs of those assets
will not be understood (or retained) with this version.
</note>
<note version="8.3" severity="warning">
Since Version 8.3, EAGLE supports the association of 3D packages
with devices in libraries, schematics, and board files. Those 3D
packages will not be understood (or retained) with this version.
</note>
</compatibility>
</eagle>
